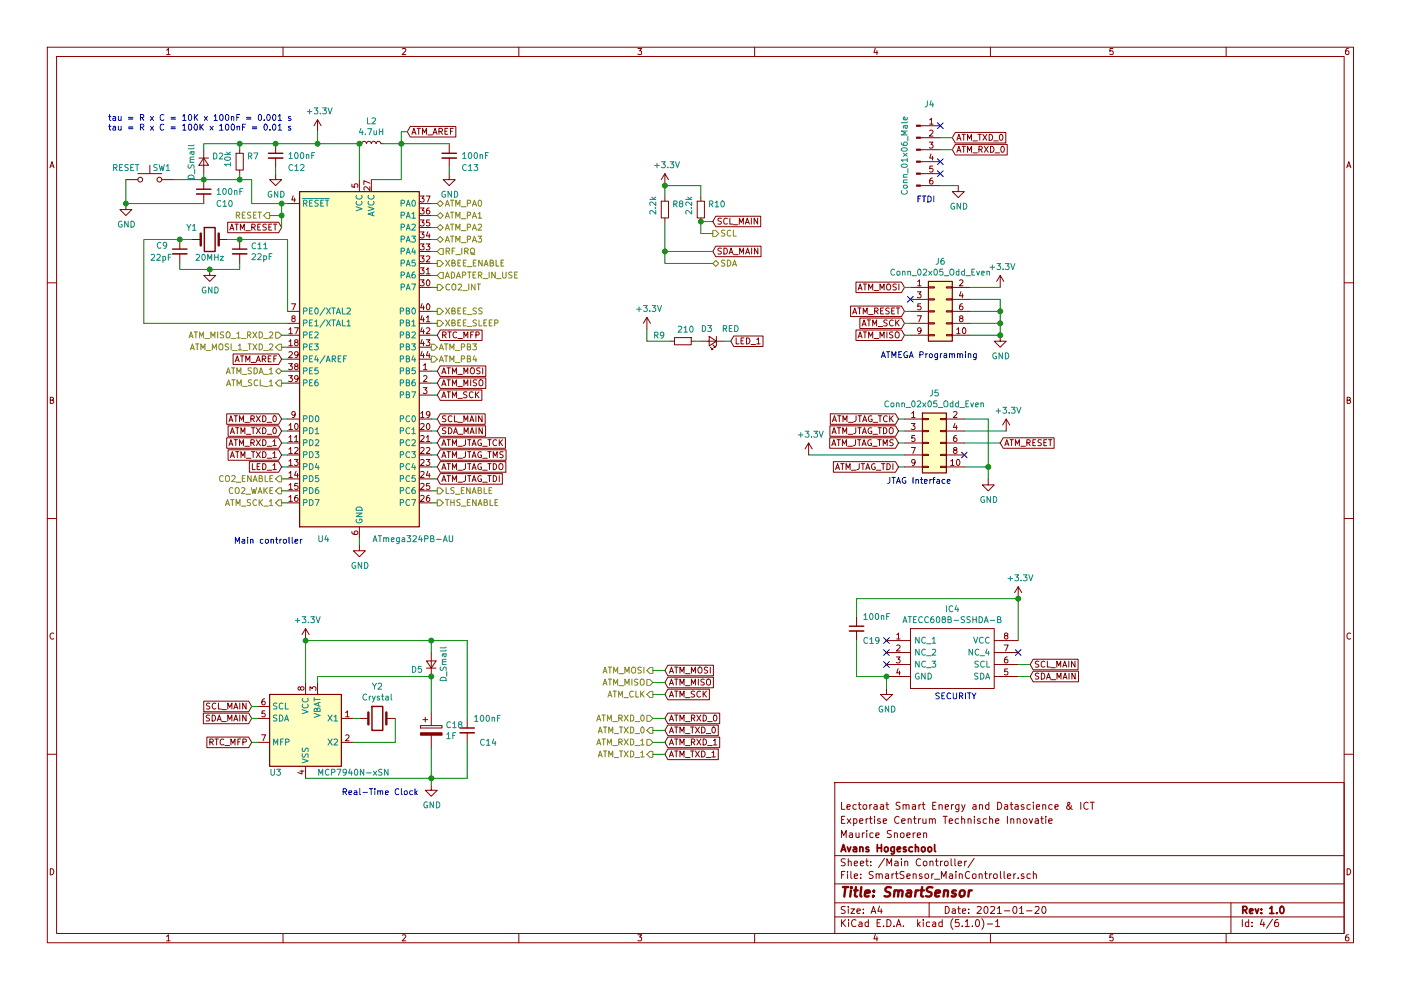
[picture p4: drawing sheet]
EESchema Schematic File Version 4
LIBS:SmartSensor-cache
EELAYER 29 0
EELAYER END
$Descr A4 11693 8268
encoding utf-8
Sheet 4 6
Title "SmartSensor"
Date "2021-01-20"
Rev "1.0"
Comp "Avans Hogeschool"
Comment1 "Maurice Snoeren"
Comment2 "Expertise Centrum Technische Innovatie"
Comment3 "Lectoraat Smart Energy and Datascience & ICT"
Comment4 ""
$EndDescr
Text Notes 7400 4050 0    50   ~ 0
JTAG Interface
Wire Wire Line
	8050 3700 8350 3700
Text GLabel 8350 3700 2    50   Input ~ 0
ATM_RESET
Wire Wire Line
	7500 3900 7550 3900
Wire Wire Line
	7500 3700 7550 3700
Wire Wire Line
	7500 3600 7550 3600
Wire Wire Line
	7500 3500 7550 3500
Text GLabel 7500 3900 0    50   Input ~ 0
ATM_JTAG_TDI
NoConn ~ 8050 3800
Wire Wire Line
	8050 3500 8250 3500
Wire Wire Line
	7550 3800 6750 3800
Wire Wire Line
	8050 3600 8400 3600
$Comp
L power:GND #PWR025
U 1 1
P 8250 4000
F 0 "#PWR025" H 8250 3750 50  0001 C CNN
F 1 "GND" H 8255 3827 50  0000 C CNN
F 2 "" H 8250 4000 50  0001 C CNN
F 3 "" H 8250 4000 50  0001 C CNN
	1    8250 4000
	1    0    0    -1  
$EndComp
$Comp
L power:+3.3V #PWR028
U 1 1
P 8400 3600
F 0 "#PWR028" H 8400 3450 50  0001 C CNN
F 1 "+3.3V" H 8415 3773 50  0000 C CNN
F 2 "" H 8400 3600 50  0001 C CNN
F 3 "" H 8400 3600 50  0001 C CNN
	1    8400 3600
	1    0    0    -1  
$EndComp
$Comp
L power:+3.3V #PWR022
U 1 1
P 6750 3800
F 0 "#PWR022" H 6750 3650 50  0001 C CNN
F 1 "+3.3V" H 6765 3973 50  0000 C CNN
F 2 "" H 6750 3800 50  0001 C CNN
F 3 "" H 6750 3800 50  0001 C CNN
	1    6750 3800
	1    0    0    -1  
$EndComp
Text GLabel 7500 3700 0    50   Input ~ 0
ATM_JTAG_TMS
Text GLabel 7500 3600 0    50   Input ~ 0
ATM_JTAG_TDO
Text GLabel 7500 3500 0    50   Input ~ 0
ATM_JTAG_TCK
$Comp
L Connector_Generic:Conn_02x05_Odd_Even J5
U 1 1
P 7750 3700
F 0 "J5" H 7800 4117 50  0000 C CNN
F 1 "Conn_02x05_Odd_Even" H 7800 4026 50  0000 C CNN
F 2 "Connector_PinHeader_2.54mm:PinHeader_2x05_P2.54mm_Vertical" H 7750 3700 50  0001 C CNN
F 3 "~" H 7750 3700 50  0001 C CNN
	1    7750 3700
	1    0    0    -1  
$EndComp
Wire Wire Line
	8250 3500 8250 3900
Wire Wire Line
	8050 3900 8250 3900
Connection ~ 8250 3900
Wire Wire Line
	8250 3900 8250 4000
Wire Wire Line
	5850 1550 5550 1550
Wire Wire Line
	5850 1650 5850 1550
Wire Wire Line
	5550 1650 5550 1550
$Comp
L Device:R_Small R?
U 1 1
P 5550 1750
AR Path="/5F7F7ECF" Ref="R?"  Part="1" 
AR Path="/5F76931A/5F7F7ECF" Ref="R8"  Part="1" 
F 0 "R8" H 5609 1796 50  0000 L CNN
F 1 "2.2k" V 5450 1700 50  0000 L CNN
F 2 "Resistor_SMD:R_0805_2012Metric" H 5550 1750 50  0001 C CNN
F 3 "~" H 5550 1750 50  0001 C CNN
	1    5550 1750
	1    0    0    -1  
$EndComp
$Comp
L Device:R_Small R?
U 1 1
P 5850 1750
AR Path="/5F7F7ED5" Ref="R?"  Part="1" 
AR Path="/5F76931A/5F7F7ED5" Ref="R10"  Part="1" 
F 0 "R10" H 5909 1796 50  0000 L CNN
F 1 "2.2k" V 5750 1700 50  0000 L CNN
F 2 "Resistor_SMD:R_0805_2012Metric" H 5850 1750 50  0001 C CNN
F 3 "~" H 5850 1750 50  0001 C CNN
	1    5850 1750
	1    0    0    -1  
$EndComp
Connection ~ 5550 1550
$Comp
L power:+3.3V #PWR?
U 1 1
P 5550 1550
AR Path="/5F7F7EDC" Ref="#PWR?"  Part="1" 
AR Path="/5F76931A/5F7F7EDC" Ref="#PWR021"  Part="1" 
F 0 "#PWR021" H 5550 1400 50  0001 C CNN
F 1 "+3.3V" H 5565 1723 50  0000 C CNN
F 2 "" H 5550 1550 50  0001 C CNN
F 3 "" H 5550 1550 50  0001 C CNN
	1    5550 1550
	1    0    0    -1  
$EndComp
$Comp
L Timer:MCP7940N-xSN U?
U 1 1
P 2550 6100
AR Path="/5F80CA60" Ref="U?"  Part="1" 
AR Path="/5F76931A/5F80CA60" Ref="U3"  Part="1" 
F 0 "U3" H 2300 5750 50  0000 C CNN
F 1 "MCP7940N-xSN" H 2950 5750 50  0000 C CNN
F 2 "Package_SO:SOIC-8_3.9x4.9mm_P1.27mm" H 2550 6100 50  0001 C CNN
F 3 "http://ww1.microchip.com/downloads/en/DeviceDoc/20005010F.pdf" H 2550 6100 50  0001 C CNN
	1    2550 6100
	1    0    0    -1  
$EndComp
$Comp
L Device:Crystal Y?
U 1 1
P 3150 6000
AR Path="/5F80CA66" Ref="Y?"  Part="1" 
AR Path="/5F76931A/5F80CA66" Ref="Y2"  Part="1" 
F 0 "Y2" H 3150 6268 50  0000 C CNN
F 1 "Crystal" H 3150 6177 50  0000 C CNN
F 2 "Crystal:Crystal_SMD_G8-2Pin_3.2x1.5mm" H 3150 6000 50  0001 C CNN
F 3 "~" H 3150 6000 50  0001 C CNN
	1    3150 6000
	1    0    0    -1  
$EndComp
Wire Wire Line
	2950 6000 3000 6000
Wire Wire Line
	2950 6200 3300 6200
Wire Wire Line
	3300 6200 3300 6000
$Comp
L power:+3.3V #PWR?
U 1 1
P 2550 5350
AR Path="/5F80CA74" Ref="#PWR?"  Part="1" 
AR Path="/5F76931A/5F80CA74" Ref="#PWR015"  Part="1" 
F 0 "#PWR015" H 2550 5200 50  0001 C CNN
F 1 "+3.3V" H 2565 5523 50  0000 C CNN
F 2 "" H 2550 5350 50  0001 C CNN
F 3 "" H 2550 5350 50  0001 C CNN
	1    2550 5350
	1    0    0    -1  
$EndComp
Text Notes 2850 6650 0    50   ~ 0
Real-Time Clock
$Comp
L power:GND #PWR?
U 1 1
P 3600 6550
AR Path="/5F80CA81" Ref="#PWR?"  Part="1" 
AR Path="/5F76931A/5F80CA81" Ref="#PWR018"  Part="1" 
F 0 "#PWR018" H 3600 6300 50  0001 C CNN
F 1 "GND" H 3605 6377 50  0000 C CNN
F 2 "" H 3600 6550 50  0001 C CNN
F 3 "" H 3600 6550 50  0001 C CNN
	1    3600 6550
	1    0    0    -1  
$EndComp
$Comp
L Device:C_Small C?
U 1 1
P 3900 6100
AR Path="/5F80CA87" Ref="C?"  Part="1" 
AR Path="/5F76931A/5F80CA87" Ref="C14"  Part="1" 
F 0 "C14" H 4000 6000 50  0000 L CNN
F 1 "100nF" H 3950 6200 50  0000 L CNN
F 2 "Capacitor_SMD:C_0805_2012Metric" H 3900 6100 50  0001 C CNN
F 3 "~" H 3900 6100 50  0001 C CNN
	1    3900 6100
	1    0    0    -1  
$EndComp
Wire Wire Line
	2550 5350 2550 5700
Wire Wire Line
	2550 5350 3600 5350
Wire Wire Line
	3900 5350 3900 6000
Connection ~ 2550 5350
Wire Wire Line
	3900 6200 3900 6500
Text GLabel 2100 5900 0    50   Input ~ 0
SCL_MAIN
Text GLabel 2100 6000 0    50   Input ~ 0
SDA_MAIN
Wire Wire Line
	2100 5900 2150 5900
Wire Wire Line
	2100 6000 2150 6000
Wire Wire Line
	2100 6200 2150 6200
Text GLabel 2100 6200 0    50   Input ~ 0
RTC_MFP
$Comp
L power:+3.3V #PWR?
U 1 1
P 2650 1100
AR Path="/5F857801" Ref="#PWR?"  Part="1" 
AR Path="/5F76931A/5F857801" Ref="#PWR016"  Part="1" 
F 0 "#PWR016" H 2650 950 50  0001 C CNN
F 1 "+3.3V" H 2665 1273 50  0000 C CNN
F 2 "" H 2650 1100 50  0001 C CNN
F 3 "" H 2650 1100 50  0001 C CNN
	1    2650 1100
	1    0    0    -1  
$EndComp
$Comp
L Device:L_Small L?
U 1 1
P 3100 1200
AR Path="/5F857807" Ref="L?"  Part="1" 
AR Path="/5F76931A/5F857807" Ref="L2"  Part="1" 
F 0 "L2" V 3285 1200 50  0000 C CNN
F 1 "4.7uH" V 3194 1200 50  0000 C CNN
F 2 "Inductor_SMD:L_1206_3216Metric_Pad1.42x1.75mm_HandSolder" H 3100 1200 50  0001 C CNN
F 3 "~" H 3100 1200 50  0001 C CNN
	1    3100 1200
	0    -1   -1   0   
$EndComp
$Comp
L Device:C_Small C?
U 1 1
P 2300 1300
AR Path="/5F85780D" Ref="C?"  Part="1" 
AR Path="/5F76931A/5F85780D" Ref="C12"  Part="1" 
F 0 "C12" H 2400 1200 50  0000 L CNN
F 1 "100nF" H 2400 1300 50  0000 L CNN
F 2 "Capacitor_SMD:C_0805_2012Metric" H 2300 1300 50  0001 C CNN
F 3 "~" H 2300 1300 50  0001 C CNN
	1    2300 1300
	1    0    0    -1  
$EndComp
$Comp
L power:GND #PWR?
U 1 1
P 3750 1450
AR Path="/5F857813" Ref="#PWR?"  Part="1" 
AR Path="/5F76931A/5F857813" Ref="#PWR019"  Part="1" 
F 0 "#PWR019" H 3750 1200 50  0001 C CNN
F 1 "GND" H 3755 1277 50  0000 C CNN
F 2 "" H 3750 1450 50  0001 C CNN
F 3 "" H 3750 1450 50  0001 C CNN
	1    3750 1450
	1    0    0    -1  
$EndComp
$Comp
L Device:Crystal Y?
U 1 1
P 1750 2000
AR Path="/5F857819" Ref="Y?"  Part="1" 
AR Path="/5F76931A/5F857819" Ref="Y1"  Part="1" 
F 0 "Y1" H 1600 2100 50  0000 C CNN
F 1 "20MHz" H 1750 1850 50  0000 C CNN
F 2 "Crystal:Crystal_SMD_Abracon_ABM3-2Pin_5.0x3.2mm" H 1750 2000 50  0001 C CNN
F 3 "~" H 1750 2000 50  0001 C CNN
	1    1750 2000
	1    0    0    -1  
$EndComp
$Comp
L Device:C_Small C?
U 1 1
P 1500 2100
AR Path="/5F85781F" Ref="C?"  Part="1" 
AR Path="/5F76931A/5F85781F" Ref="C9"  Part="1" 
F 0 "C9" H 1300 2150 50  0000 L CNN
F 1 "22pF" H 1250 2050 50  0000 L CNN
F 2 "Capacitor_SMD:C_0805_2012Metric" H 1500 2100 50  0001 C CNN
F 3 "~" H 1500 2100 50  0001 C CNN
	1    1500 2100
	1    0    0    -1  
$EndComp
$Comp
L Device:C_Small C?
U 1 1
P 2000 2100
AR Path="/5F857825" Ref="C?"  Part="1" 
AR Path="/5F76931A/5F857825" Ref="C11"  Part="1" 
F 0 "C11" H 2092 2146 50  0000 L CNN
F 1 "22pF" H 2092 2055 50  0000 L CNN
F 2 "Capacitor_SMD:C_0805_2012Metric" H 2000 2100 50  0001 C CNN
F 3 "~" H 2000 2100 50  0001 C CNN
	1    2000 2100
	1    0    0    -1  
$EndComp
$Comp
L power:GND #PWR?
U 1 1
P 1750 2250
AR Path="/5F85782B" Ref="#PWR?"  Part="1" 
AR Path="/5F76931A/5F85782B" Ref="#PWR013"  Part="1" 
F 0 "#PWR013" H 1750 2000 50  0001 C CNN
F 1 "GND" H 1755 2077 50  0000 C CNN
F 2 "" H 1750 2250 50  0001 C CNN
F 3 "" H 1750 2250 50  0001 C CNN
	1    1750 2250
	1    0    0    -1  
$EndComp
Text GLabel 2350 3000 0    50   Input ~ 0
ATM_AREF
Text GLabel 3400 1100 2    50   Input ~ 0
ATM_AREF
$Comp
L Device:C_Small C?
U 1 1
P 3750 1300
AR Path="/5F857833" Ref="C?"  Part="1" 
AR Path="/5F76931A/5F857833" Ref="C13"  Part="1" 
F 0 "C13" H 3850 1200 50  0000 L CNN
F 1 "100nF" H 3850 1300 50  0000 L CNN
F 2 "Capacitor_SMD:C_0805_2012Metric" H 3750 1300 50  0001 C CNN
F 3 "~" H 3750 1300 50  0001 C CNN
	1    3750 1300
	1    0    0    -1  
$EndComp
$Comp
L power:GND #PWR?
U 1 1
P 2300 1450
AR Path="/5F857839" Ref="#PWR?"  Part="1" 
AR Path="/5F76931A/5F857839" Ref="#PWR014"  Part="1" 
F 0 "#PWR014" H 2300 1200 50  0001 C CNN
F 1 "GND" H 2305 1277 50  0000 C CNN
F 2 "" H 2300 1450 50  0001 C CNN
F 3 "" H 2300 1450 50  0001 C CNN
	1    2300 1450
	1    0    0    -1  
$EndComp
$Comp
L Device:R_Small R?
U 1 1
P 5700 2850
AR Path="/5F85783F" Ref="R?"  Part="1" 
AR Path="/5F76931A/5F85783F" Ref="R9"  Part="1" 
F 0 "R9" V 5650 2600 50  0000 L CNN
F 1 "210" V 5600 2800 50  0000 L CNN
F 2 "Resistor_SMD:R_0805_2012Metric" H 5700 2850 50  0001 C CNN
F 3 "~" H 5700 2850 50  0001 C CNN
	1    5700 2850
	0    1    1    0   
$EndComp
$Comp
L Device:LED_Small D?
U 1 1
P 5950 2850
AR Path="/5F857845" Ref="D?"  Part="1" 
AR Path="/5F76931A/5F857845" Ref="D3"  Part="1" 
F 0 "D3" H 6000 2750 50  0000 C CNN
F 1 "RED" H 5800 2750 50  0000 C CNN
F 2 "LED_SMD:LED_0805_2012Metric" V 5950 2850 50  0001 C CNN
F 3 "~" V 5950 2850 50  0001 C CNN
	1    5950 2850
	-1   0    0    1   
$EndComp
$Comp
L power:+3.3V #PWR?
U 1 1
P 5400 2750
AR Path="/5F85784B" Ref="#PWR?"  Part="1" 
AR Path="/5F76931A/5F85784B" Ref="#PWR020"  Part="1" 
F 0 "#PWR020" H 5400 2600 50  0001 C CNN
F 1 "+3.3V" H 5415 2923 50  0000 C CNN
F 2 "" H 5400 2750 50  0001 C CNN
F 3 "" H 5400 2750 50  0001 C CNN
	1    5400 2750
	1    0    0    -1  
$EndComp
Text GLabel 6100 2850 2    50   Input ~ 0
LED_1
Wire Wire Line
	6050 2850 6100 2850
Wire Wire Line
	5400 2750 5400 2850
Wire Wire Line
	5600 2850 5400 2850
Wire Wire Line
	5850 2850 5800 2850
Text GLabel 3650 3500 2    50   Input ~ 0
SCL_MAIN
Text GLabel 3650 3600 2    50   Input ~ 0
SDA_MAIN
$Comp
L MCU_Microchip_ATmega:ATmega324PB-AU U?
U 1 1
P 3000 3000
AR Path="/5F85786B" Ref="U?"  Part="1" 
AR Path="/5F76931A/5F85786B" Ref="U4"  Part="1" 
F 0 "U4" H 2700 1500 50  0000 C CNN
F 1 "ATmega324PB-AU" H 3450 1500 50  0000 C CNN
F 2 "Package_QFP:TQFP-44_10x10mm_P0.8mm" H 3000 3000 50  0001 C CIN
F 3 "http://ww1.microchip.com/downloads/en/DeviceDoc/40001908A.pdf" H 3000 3000 50  0001 C CNN
	1    3000 3000
	1    0    0    -1  
$EndComp
Wire Wire Line
	3000 1500 3000 1200
Wire Wire Line
	3200 1200 3350 1200
Wire Wire Line
	3750 1400 3750 1450
Wire Wire Line
	3100 1500 3350 1500
Wire Wire Line
	3350 1500 3350 1200
Connection ~ 3350 1200
Wire Wire Line
	3350 1200 3750 1200
Wire Wire Line
	3400 1100 3350 1100
Wire Wire Line
	3350 1100 3350 1200
Wire Wire Line
	2300 1400 2300 1450
Wire Wire Line
	2400 2600 2400 2000
Wire Wire Line
	2400 2000 2000 2000
Wire Wire Line
	1900 2000 2000 2000
Connection ~ 2000 2000
Wire Wire Line
	2000 2200 2000 2250
Wire Wire Line
	2000 2250 1750 2250
Wire Wire Line
	1500 2200 1500 2250
Wire Wire Line
	1500 2250 1750 2250
Connection ~ 1750 2250
Wire Wire Line
	1500 2000 1600 2000
Wire Wire Line
	1200 2700 1200 2000
Wire Wire Line
	1200 2000 1500 2000
Wire Wire Line
	1200 2700 2400 2700
Connection ~ 1500 2000
Wire Wire Line
	2350 3000 2400 3000
Wire Wire Line
	3650 3500 3600 3500
Wire Wire Line
	3600 3600 3650 3600
Text GLabel 3650 3100 2    50   Input ~ 0
ATM_MOSI
Text GLabel 3650 3300 2    50   Input ~ 0
ATM_SCK
Text GLabel 3650 3200 2    50   Input ~ 0
ATM_MISO
$Comp
L Device:R_Small R?
U 1 1
P 2000 1350
AR Path="/5F857894" Ref="R?"  Part="1" 
AR Path="/5F76931A/5F857894" Ref="R7"  Part="1" 
F 0 "R7" H 2059 1396 50  0000 L CNN
F 1 "10k" V 1900 1300 50  0000 L CNN
F 2 "Resistor_SMD:R_0805_2012Metric" H 2000 1350 50  0001 C CNN
F 3 "~" H 2000 1350 50  0001 C CNN
	1    2000 1350
	1    0    0    -1  
$EndComp
$Comp
L Switch:SW_Push SW?
U 1 1
P 1250 1500
AR Path="/5F8578A2" Ref="SW?"  Part="1" 
AR Path="/5F76931A/5F8578A2" Ref="SW1"  Part="1" 
F 0 "SW1" H 1350 1600 50  0000 C CNN
F 1 "RESET" H 1050 1600 50  0000 C CNN
F 2 "LL3301AF065QJ:LL3301FF065QJ" H 1250 1700 50  0001 C CNN
F 3 "~" H 1250 1700 50  0001 C CNN
	1    1250 1500
	1    0    0    -1  
$EndComp
$Comp
L power:GND #PWR?
U 1 1
P 1050 1700
AR Path="/5F8578A8" Ref="#PWR?"  Part="1" 
AR Path="/5F76931A/5F8578A8" Ref="#PWR012"  Part="1" 
F 0 "#PWR012" H 1050 1450 50  0001 C CNN
F 1 "GND" H 1055 1527 50  0000 C CNN
F 2 "" H 1050 1700 50  0001 C CNN
F 3 "" H 1050 1700 50  0001 C CNN
	1    1050 1700
	1    0    0    -1  
$EndComp
Wire Wire Line
	3650 3100 3600 3100
Wire Wire Line
	3600 3200 3650 3200
Wire Wire Line
	3650 3300 3600 3300
Text GLabel 3650 3700 2    50   Input ~ 0
ATM_JTAG_TCK
Text GLabel 3650 3800 2    50   Input ~ 0
ATM_JTAG_TMS
Text GLabel 3650 3900 2    50   Input ~ 0
ATM_JTAG_TDO
Text GLabel 3650 4000 2    50   Input ~ 0
ATM_JTAG_TDI
Wire Wire Line
	3650 3700 3600 3700
Wire Wire Line
	3650 3800 3600 3800
Wire Wire Line
	3650 3900 3600 3900
Wire Wire Line
	3650 4000 3600 4000
Text GLabel 2350 3500 0    50   Input ~ 0
ATM_RXD_0
Text GLabel 2350 3600 0    50   Input ~ 0
ATM_TXD_0
Wire Wire Line
	2350 3500 2400 3500
Wire Wire Line
	2350 3600 2400 3600
Text Notes 1950 4550 0    50   ~ 0
Main controller
Text GLabel 3650 2800 2    50   Input ~ 0
RTC_MFP
$Comp
L power:GND #PWR?
U 1 1
P 3000 4550
AR Path="/5F8578DE" Ref="#PWR?"  Part="1" 
AR Path="/5F76931A/5F8578DE" Ref="#PWR017"  Part="1" 
F 0 "#PWR017" H 3000 4300 50  0001 C CNN
F 1 "GND" H 3005 4377 50  0000 C CNN
F 2 "" H 3000 4550 50  0001 C CNN
F 3 "" H 3000 4550 50  0001 C CNN
	1    3000 4550
	1    0    0    -1  
$EndComp
Wire Wire Line
	3000 4500 3000 4550
Text GLabel 2350 3900 0    50   Input ~ 0
LED_1
Wire Wire Line
	2350 3900 2400 3900
$Comp
L Connector_Generic:Conn_02x05_Odd_Even J?
U 1 1
P 7800 2600
AR Path="/5F865D95" Ref="J?"  Part="1" 
AR Path="/5F76931A/5F865D95" Ref="J6"  Part="1" 
F 0 "J6" H 7850 3017 50  0000 C CNN
F 1 "Conn_02x05_Odd_Even" H 7850 2926 50  0000 C CNN
F 2 "Connector_PinHeader_2.54mm:PinHeader_2x05_P2.54mm_Vertical" H 7800 2600 50  0001 C CNN
F 3 "~" H 7800 2600 50  0001 C CNN
	1    7800 2600
	1    0    0    -1  
$EndComp
Text GLabel 7550 2400 0    50   Input ~ 0
ATM_MOSI
Text GLabel 7550 2600 0    50   Input ~ 0
ATM_RESET
Text GLabel 7550 2700 0    50   Input ~ 0
ATM_SCK
Text GLabel 7550 2800 0    50   Input ~ 0
ATM_MISO
$Comp
L power:+3.3V #PWR?
U 1 1
P 8350 2400
AR Path="/5F865D9F" Ref="#PWR?"  Part="1" 
AR Path="/5F76931A/5F865D9F" Ref="#PWR026"  Part="1" 
F 0 "#PWR026" H 8350 2250 50  0001 C CNN
F 1 "+3.3V" H 8365 2573 50  0000 C CNN
F 2 "" H 8350 2400 50  0001 C CNN
F 3 "" H 8350 2400 50  0001 C CNN
	1    8350 2400
	1    0    0    -1  
$EndComp
$Comp
L power:GND #PWR?
U 1 1
P 8350 2800
AR Path="/5F865DA5" Ref="#PWR?"  Part="1" 
AR Path="/5F76931A/5F865DA5" Ref="#PWR027"  Part="1" 
F 0 "#PWR027" H 8350 2550 50  0001 C CNN
F 1 "GND" H 8355 2627 50  0000 C CNN
F 2 "" H 8350 2800 50  0001 C CNN
F 3 "" H 8350 2800 50  0001 C CNN
	1    8350 2800
	1    0    0    -1  
$EndComp
NoConn ~ 7600 2500
Wire Wire Line
	7550 2400 7600 2400
Wire Wire Line
	7550 2600 7600 2600
Wire Wire Line
	7550 2700 7600 2700
Wire Wire Line
	7550 2800 7600 2800
Wire Wire Line
	8100 2400 8350 2400
Wire Wire Line
	8350 2800 8350 2700
Wire Wire Line
	8350 2500 8100 2500
Wire Wire Line
	8100 2600 8350 2600
Connection ~ 8350 2600
Wire Wire Line
	8350 2600 8350 2500
Wire Wire Line
	8100 2700 8350 2700
Connection ~ 8350 2700
Wire Wire Line
	8350 2700 8350 2600
Wire Wire Line
	8100 2800 8350 2800
Connection ~ 8350 2800
Text Notes 7350 3000 0    50   ~ 0
ATMEGA Programming
Text GLabel 7950 1250 2    50   Input ~ 0
ATM_RXD_0
Text GLabel 7950 1150 2    50   Input ~ 0
ATM_TXD_0
Text HLabel 3650 2300 2    50   Input ~ 0
ADAPTER_IN_USE
Text HLabel 2250 1800 0    50   Output ~ 0
RESET
Wire Wire Line
	2250 1800 2350 1800
Wire Wire Line
	2350 1800 2350 1700
Wire Wire Line
	2350 1700 2400 1700
Text HLabel 2350 4000 0    50   Output ~ 0
CO2_ENABLE
Text HLabel 3650 4100 2    50   Output ~ 0
LS_ENABLE
Text HLabel 3650 4200 2    50   Output ~ 0
THS_ENABLE
Text HLabel 5950 2200 2    50   BiDi ~ 0
SDA
Text HLabel 5950 1950 2    50   Output ~ 0
SCL
Wire Wire Line
	5950 1850 5850 1850
Text GLabel 5950 2100 2    50   Input ~ 0
SDA_MAIN
Text GLabel 5950 1850 2    50   Input ~ 0
SCL_MAIN
Wire Wire Line
	5950 1950 5850 1950
Wire Wire Line
	5850 1950 5850 1850
Connection ~ 5850 1850
Wire Wire Line
	5950 2100 5550 2100
Wire Wire Line
	5550 1850 5550 2100
Wire Wire Line
	5950 2200 5550 2200
Wire Wire Line
	5550 2200 5550 2100
Connection ~ 5550 2100
Text HLabel 3650 2400 2    50   Output ~ 0
CO2_INT
Text HLabel 2350 4100 0    50   Output ~ 0
CO2_WAKE
Text GLabel 2350 1900 0    50   Input ~ 0
ATM_RESET
Wire Wire Line
	2350 1900 2350 1800
Connection ~ 2350 1800
Text GLabel 5550 5600 2    50   Input ~ 0
ATM_MOSI
Text GLabel 5550 5800 2    50   Input ~ 0
ATM_SCK
Text GLabel 5550 5700 2    50   Input ~ 0
ATM_MISO
Text HLabel 5450 5600 0    50   Output ~ 0
ATM_MOSI
Text HLabel 5450 5700 0    50   Input ~ 0
ATM_MISO
Text HLabel 5450 5800 0    50   Output ~ 0
ATM_CLK
Wire Wire Line
	5450 5800 5550 5800
Wire Wire Line
	5550 5700 5450 5700
Wire Wire Line
	5450 5600 5550 5600
Wire Wire Line
	3600 2800 3650 2800
Text GLabel 2350 3700 0    50   Input ~ 0
ATM_RXD_1
Text GLabel 2350 3800 0    50   Input ~ 0
ATM_TXD_1
Wire Wire Line
	2350 3800 2400 3800
Wire Wire Line
	2350 3700 2400 3700
Text GLabel 5550 6000 2    50   Input ~ 0
ATM_RXD_0
Text GLabel 5550 6100 2    50   Input ~ 0
ATM_TXD_0
Text GLabel 5550 6200 2    50   Input ~ 0
ATM_RXD_1
Text GLabel 5550 6300 2    50   Input ~ 0
ATM_TXD_1
Text HLabel 5450 6100 0    50   Output ~ 0
ATM_TXD_0
Text HLabel 5450 6300 0    50   Output ~ 0
ATM_TXD_1
Text HLabel 5450 6000 0    50   Input ~ 0
ATM_RXD_0
Text HLabel 5450 6200 0    50   Input ~ 0
ATM_RXD_1
Wire Wire Line
	5450 6000 5550 6000
Wire Wire Line
	5550 6100 5450 6100
Wire Wire Line
	5450 6200 5550 6200
Wire Wire Line
	5550 6300 5450 6300
$Comp
L Connector:Conn_01x06_Male J?
U 1 1
P 7650 1250
AR Path="/5F877B3A/6025C465" Ref="J?"  Part="1" 
AR Path="/5F76931A/6025C465" Ref="J4"  Part="1" 
F 0 "J4" H 7758 1631 50  0000 C CNN
F 1 "Conn_01x06_Male" V 7550 1200 50  0000 C CNN
F 2 "Connector_PinHeader_2.54mm:PinHeader_1x06_P2.54mm_Vertical" H 7650 1250 50  0001 C CNN
F 3 "~" H 7650 1250 50  0001 C CNN
	1    7650 1250
	1    0    0    -1  
$EndComp
Text Notes 7650 1700 0    50   ~ 0
FTDI\n
NoConn ~ 7850 1350
$Comp
L power:GND #PWR?
U 1 1
P 8000 1550
AR Path="/5F877B3A/6025C46D" Ref="#PWR?"  Part="1" 
AR Path="/5F76931A/6025C46D" Ref="#PWR024"  Part="1" 
F 0 "#PWR024" H 8000 1300 50  0001 C CNN
F 1 "GND" H 8005 1377 50  0000 C CNN
F 2 "" H 8000 1550 50  0001 C CNN
F 3 "" H 8000 1550 50  0001 C CNN
	1    8000 1550
	1    0    0    -1  
$EndComp
Wire Wire Line
	7850 1550 8000 1550
NoConn ~ 7850 1050
NoConn ~ 7850 1450
Wire Wire Line
	7850 1150 7950 1150
Wire Wire Line
	7950 1250 7850 1250
Text HLabel 3650 2600 2    50   Output ~ 0
XBEE_SS
Text HLabel 3650 2700 2    50   Output ~ 0
XBEE_SLEEP
Text HLabel 3650 2200 2    50   Output ~ 0
XBEE_ENABLE
Wire Wire Line
	3600 2600 3650 2600
Text HLabel 3650 1700 2    50   3State ~ 0
ATM_PA0
Text HLabel 3650 1800 2    50   3State ~ 0
ATM_PA1
Text HLabel 3650 1900 2    50   3State ~ 0
ATM_PA2
Wire Wire Line
	3650 1700 3600 1700
Wire Wire Line
	3600 1800 3650 1800
Wire Wire Line
	3650 1900 3600 1900
Text HLabel 2350 2800 0    50   Input ~ 0
ATM_MISO_1_RXD_2
Text HLabel 2350 2900 0    50   Output ~ 0
ATM_MOSI_1_TXD_2
Text HLabel 2350 4200 0    50   Output ~ 0
ATM_SCK_1
Wire Wire Line
	2400 4200 2350 4200
Wire Wire Line
	2350 2800 2400 2800
Wire Wire Line
	2400 2900 2350 2900
Text HLabel 2350 3100 0    50   BiDi ~ 0
ATM_SDA_1
Text HLabel 2350 3200 0    50   Output ~ 0
ATM_SCL_1
Wire Wire Line
	2350 3100 2400 3100
Wire Wire Line
	2400 3200 2350 3200
Wire Wire Line
	2300 1200 2650 1200
Connection ~ 3000 1200
$Comp
L Device:D_Small D2
U 1 1
P 1700 1350
F 0 "D2" V 1654 1418 50  0000 L CNN
F 1 "D_Small" H 1550 1250 50  0000 L CNN
F 2 "Diode_SMD:D_0805_2012Metric" V 1700 1350 50  0001 C CNN
F 3 "~" V 1700 1350 50  0001 C CNN
	1    1700 1350
	0    1    1    0   
$EndComp
$Comp
L Device:C_Small C?
U 1 1
P 1700 1600
AR Path="/604352B7" Ref="C?"  Part="1" 
AR Path="/5F76931A/604352B7" Ref="C10"  Part="1" 
F 0 "C10" H 1800 1500 50  0000 L CNN
F 1 "100nF" H 1800 1600 50  0000 L CNN
F 2 "Capacitor_SMD:C_0805_2012Metric" H 1700 1600 50  0001 C CNN
F 3 "~" H 1700 1600 50  0001 C CNN
	1    1700 1600
	1    0    0    -1  
$EndComp
Wire Wire Line
	2350 1700 2100 1700
Wire Wire Line
	2100 1700 2100 1500
Wire Wire Line
	2100 1500 2000 1500
Connection ~ 2350 1700
Wire Wire Line
	1700 1450 1700 1500
Connection ~ 1700 1500
Wire Wire Line
	2000 1450 2000 1500
Connection ~ 2000 1500
Wire Wire Line
	2000 1500 1700 1500
Wire Wire Line
	1700 1250 1700 1200
Wire Wire Line
	1700 1200 2000 1200
Connection ~ 2300 1200
Wire Wire Line
	2000 1250 2000 1200
Connection ~ 2000 1200
Wire Wire Line
	2000 1200 2300 1200
Wire Wire Line
	2650 1100 2650 1200
Connection ~ 2650 1200
Wire Wire Line
	2650 1200 3000 1200
Wire Wire Line
	1050 1500 1050 1700
Wire Wire Line
	1450 1500 1700 1500
Wire Wire Line
	1700 1700 1050 1700
Connection ~ 1050 1700
Text Notes 900  1100 0    50   ~ 0
tau = R x C = 10K x 100nF = 0.001 s\ntau = R x C = 100K x 100nF = 0.01 s
$Comp
L Device:CP C18
U 1 1
P 3600 6100
F 0 "C18" H 3718 6146 50  0000 L CNN
F 1 "1F" H 3718 6055 50  0000 L CNN
F 2 "Capacitor_THT:CP_Radial_D14.0mm_P5.00mm" H 3638 5950 50  0001 C CNN
F 3 "~" H 3600 6100 50  0001 C CNN
	1    3600 6100
	1    0    0    -1  
$EndComp
Wire Wire Line
	2550 6500 3600 6500
Wire Wire Line
	3600 6550 3600 6500
Connection ~ 3600 6500
Wire Wire Line
	3600 6500 3900 6500
Wire Wire Line
	3600 6250 3600 6500
$Comp
L Device:D_Small D5
U 1 1
P 3600 5550
F 0 "D5" V 3554 5618 50  0000 L CNN
F 1 "D_Small" H 3450 5450 50  0000 L CNN
F 2 "Diode_SMD:D_0805_2012Metric" V 3600 5550 50  0001 C CNN
F 3 "~" V 3600 5550 50  0001 C CNN
	1    3600 5550
	0    -1   -1   0   
$EndComp
Wire Wire Line
	3600 5450 3600 5350
Connection ~ 3600 5350
Wire Wire Line
	3600 5350 3900 5350
Wire Wire Line
	3600 5650 3600 5950
Wire Wire Line
	3600 5650 2650 5650
Wire Wire Line
	2650 5650 2650 5700
Connection ~ 3600 5650
$Comp
L ATECC608B-SSHDA-B:ATECC608B-SSHDA-B IC4
U 1 1
P 7400 5350
F 0 "IC4" H 7950 5615 50  0000 C CNN
F 1 "ATECC608B-SSHDA-B" H 7950 5524 50  0000 C CNN
F 2 "ATECC608B-SSHDA-B:SOIC127P600X175-8N" H 8350 5450 50  0001 L CNN
F 3 "https://www.mouser.de/datasheet/2/268/ATECC608B_CryptoAuthentication_Device_Summary_Data-1917867.pdf" H 8350 5350 50  0001 L CNN
F 4 "IC AUTHENTICATION CHIP" H 8350 5250 50  0001 L CNN "Description"
F 5 "1.75" H 8350 5150 50  0001 L CNN "Height"
F 6 "579-TECC608B-SSHDA-B" H 8350 5050 50  0001 L CNN "Mouser Part Number"
F 7 "https://www.mouser.co.uk/ProductDetail/Microchip-Technology/ATECC608B-SSHDA-B/?qs=W%2FMpXkg%252BdQ5IvpsOYxIilQ%3D%3D" H 8350 4950 50  0001 L CNN "Mouser Price/Stock"
F 8 "Microchip" H 8350 4850 50  0001 L CNN "Manufacturer_Name"
F 9 "ATECC608B-SSHDA-B" H 8350 4750 50  0001 L CNN "Manufacturer_Part_Number"
	1    7400 5350
	1    0    0    -1  
$EndComp
$Comp
L power:+3.3V #PWR029
U 1 1
P 8500 5000
F 0 "#PWR029" H 8500 4850 50  0001 C CNN
F 1 "+3.3V" H 8515 5173 50  0000 C CNN
F 2 "" H 8500 5000 50  0001 C CNN
F 3 "" H 8500 5000 50  0001 C CNN
	1    8500 5000
	1    0    0    -1  
$EndComp
$Comp
L power:GND #PWR023
U 1 1
P 7400 5750
F 0 "#PWR023" H 7400 5500 50  0001 C CNN
F 1 "GND" H 7405 5577 50  0000 C CNN
F 2 "" H 7400 5750 50  0001 C CNN
F 3 "" H 7400 5750 50  0001 C CNN
	1    7400 5750
	1    0    0    -1  
$EndComp
Text GLabel 8600 5550 2    50   Input ~ 0
SCL_MAIN
Text GLabel 8600 5650 2    50   Input ~ 0
SDA_MAIN
$Comp
L Device:C_Small C?
U 1 1
P 7150 5250
AR Path="/6010ACB9" Ref="C?"  Part="1" 
AR Path="/5F76931A/6010ACB9" Ref="C19"  Part="1" 
F 0 "C19" H 7200 5150 50  0000 L CNN
F 1 "100nF" H 7200 5350 50  0000 L CNN
F 2 "Capacitor_SMD:C_0805_2012Metric" H 7150 5250 50  0001 C CNN
F 3 "~" H 7150 5250 50  0001 C CNN
	1    7150 5250
	1    0    0    -1  
$EndComp
Wire Wire Line
	7150 5350 7150 5650
Wire Wire Line
	7150 5650 7400 5650
Wire Wire Line
	7400 5750 7400 5650
Connection ~ 7400 5650
Wire Wire Line
	8500 5350 8500 5000
Wire Wire Line
	7150 5150 7150 5000
Wire Wire Line
	7150 5000 8500 5000
Connection ~ 8500 5000
Wire Wire Line
	8500 5550 8600 5550
Wire Wire Line
	8500 5650 8600 5650
Text Notes 7800 5850 0    50   ~ 0
SECURITY
Text HLabel 3650 2000 2    50   3State ~ 0
ATM_PA3
Wire Wire Line
	3650 2000 3600 2000
Text HLabel 3600 2900 2    50   Output ~ 0
ATM_PB3
Text HLabel 3600 3000 2    50   Output ~ 0
ATM_PB4
Wire Wire Line
	2400 4000 2350 4000
Wire Wire Line
	2400 4100 2350 4100
Wire Wire Line
	3650 4100 3600 4100
Wire Wire Line
	3600 4200 3650 4200
Wire Wire Line
	3650 2400 3600 2400
Wire Wire Line
	3650 2300 3600 2300
Wire Wire Line
	3650 2200 3600 2200
Text HLabel 3650 2100 2    50   Input ~ 0
RF_IRQ
Wire Wire Line
	3650 2100 3600 2100
Wire Wire Line
	3600 2700 3650 2700
NoConn ~ 7400 5350
NoConn ~ 7400 5450
NoConn ~ 7400 5550
NoConn ~ 8500 5450
$EndSCHEMATC
